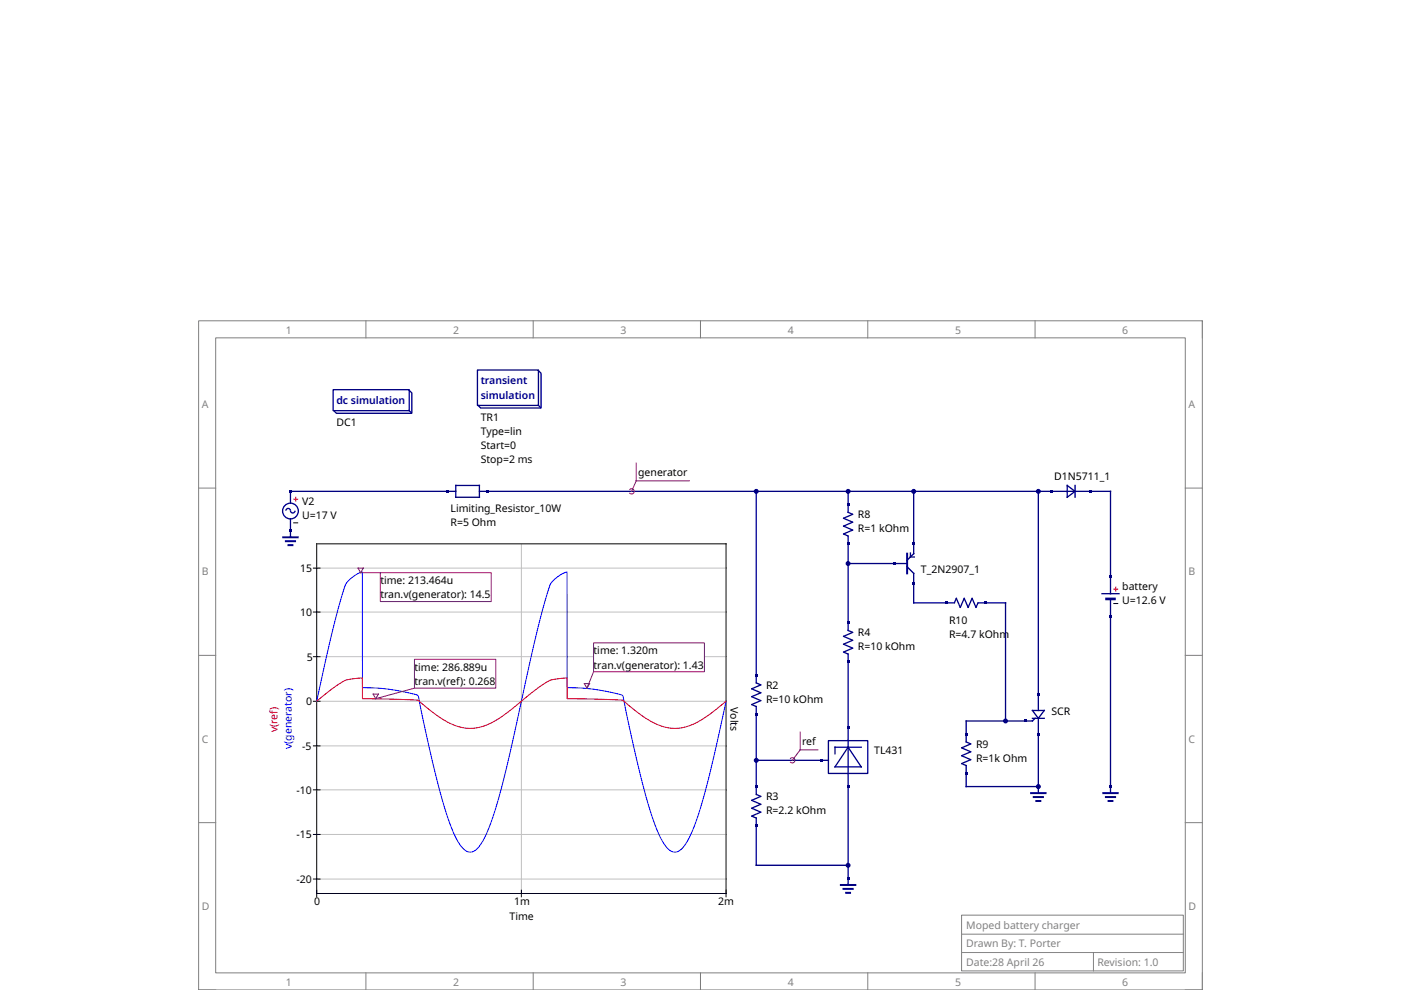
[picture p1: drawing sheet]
<svg xmlns="http://www.w3.org/2000/svg" width="297mm" height="210mm" viewBox="0 0 297 210" stroke-linecap="round" stroke-linejoin="round" font-family="sans-serif">
<g fill="none" stroke="#808080" stroke-width=".21">
<path d="M42.1 68h212.8v141.9h-212.8zM45.7 71.6h205.6v134.7h-205.6zM77.6 68v3.6M113 68v3.6M148.5 68v3.6M184 68v3.6M219.5 68v3.6M254.9 68v3.6M42.1 103.5h3.6M251.3 103.5h3.6M42.1 139h3.6M251.3 139h3.6"/>
<path d="M42.1 174.4h3.6M251.3 174.4h3.6M203.9 194h47v11.9h-47zM204 198.1h46.9M42.1 209.9h3.6M77.6 206.3v3.6M113 206.3v3.6M148.5 206.3v3.6M184 206.3v3.6M204 202h46.9M219.5 206.3v3.6M231.8 202v3.9"/>
<path d="M254.9 206.3v3.6h-3.6"/>
</g>
<g fill="none" stroke="#000080" stroke-width=".28">
<path d="M101.2 78.4h13v7.6h-13zM114 78.4l.7 .7v7.4h-12.8l-.7-.7M70.6 82.6h16.2v4.5h-16.2zM86.6 82.6l.7 .7v4.3h-16l-.7-.7M86.6 86.9l.7 .7M114 85.8l.7 .7M60.6 108.3a.54 .54 0 0 1 .7-.5 .54 .54 0 0 1 .4 .7 .49 .49 0 0 0 .5 .3 .49 .49 0 0 0 .4-.5M61.6 110v3.9M96.6 104.2h-35v2.5M96.6 102.9h5v2.5h-5zM101.6 104.2h133.8v21.7M160.3 104.2v40.6l1 .4-1.9 .8 1.9 .9-1.9 .8 1.9 .8-1.9 .9 .9 .4v18.6l1 .5-1.9 .8 1.9 .8-1.9 .9 1.9 .8-1.9 .8 .9 .4v10.1h19.5"/>
<path d="M179.8 104.2v4.4l1 .4-2 .9 2 .8-2 .9 2 .8-2 .8 1 .4v20.1l1 .4-2 .8 2 .9-2 .8 2 .8-2 .9 1 .4v48.9M192.3 119.5h-12.5M193 117.3v.8h.9M193.7 104.2v13.2l-1.4 1.4M220.1 104.2v46.4M226.3 102.9l1.6 1.3-1.6 1.2zM227.9 102.9v2.5M192.3 120.2l1.4 1.4v6.2h8.6l.5-.9 .8 1.9 .8-1.9 .9 1.9 .8-1.9 .8 1.9 .5-1h5.8v25.1M233.6 125.9h3.7M235.4 127v41.2M218.9 152.3h2.5M218.9 150.6h2.5l-1.3 1.7z"/>
<path d="M219.5 152.3l-.6 .6h-14.1v4.4l1 .4-1.9 .9 1.9 .8-1.9 .8 1.9 .9-1.9 .8 .9 .4v4.5h15.3M220.1 152.3v15.9M175.6 161.2h-15.3"/>
<circle cx="61.6" cy="108.4" r="1.67"/>
</g>
<g fill="none" stroke="#000080" stroke-width=".42">
<path d="M60.1 113.9h3M60.6 114.8h2M61.2 115.6h.8M192.3 117.4v4.2M218.6 168.2h3.1M219.2 169h1.9M219.7 169.8h.9M233.9 168.2h3.1M234.5 169h1.9M235 169.8h.9M178.3 187.6h3M178.8 188.5h2"/>
<path d="M179.4 189.3h.8"/>
</g>
<path d="M175.6 157h8.4v7h-8.4zM179.8 158.4l2.8 4.2h-5.6zM182.6 158.4h-5.6v1.4" fill="none" stroke="#00007f" stroke-width=".28"/>
<path d="M234.6 127h1.7" fill="none" stroke="#000080" stroke-width=".56"/>
<path d="M62.3 105.8h.8M62.7 105.4v.9M236.1 124.9h.9M236.6 124.5v.8" fill="none" stroke="#f00" stroke-width=".21"/>
<path d="M62.3 110.9h.8M236.1 128h.9" fill="none" stroke="#000" stroke-width=".21"/>
<path d="M134.9 98.2v3.8M133.5 103.8a.56 .56 0 0 1 .8 0 .56 .56 0 0 1 0 .8 .56 .56 0 0 1-.8 0M134.9 102l-1 2.2M134.9 102h11.3M169.7 159l-1.7 2.2M169.7 155.2v3.8M169.7 159h3.7M167.6 160.8a.56 .56 0 0 1 .8 0 .56 .56 0 0 1 0 .8 .56 .56 0 0 1-.8 0" fill="none" stroke="#800080" stroke-width=".21"/>
<g fill="#000080">
<path d="M179.5 186h.6v.5h-.6z"/>
<path d="M179.5 154h.6v.5h-.6z"/>
<path d="M179.5 166.5h.6v.5h-.6z"/>
<path d="M174 160.9h.5v.6h-.5z"/>
<path d="M160.1 151.2h.5v.5h-.5z"/>
<path d="M160.1 142.8h.5v.6h-.5z"/>
<path d="M160.1 174.8h.5v.6h-.5z"/>
<path d="M160.1 166.5h.5v.5h-.5z"/>
<path d="M179.5 140.1h.6v.5h-.6z"/>
<path d="M179.5 131.7h.6v.6h-.6z"/>
<path d="M61.3 112.2h.6v.6h-.6z"/>
<path d="M235.2 122h.5v.5h-.5z"/>
<path d="M235.2 130.3h.5v.6h-.5z"/>
<path d="M235.2 166.5h.5v.5h-.5z"/>
<path d="M189.3 119.2h.5v.6h-.5z"/>
<path d="M193.4 123.4h.6v.5h-.6z"/>
<path d="M193.4 115h.6v.6h-.6z"/>
</g>
<circle cx="220.1" cy="166.8" r=".42" fill="#000080" stroke="#000080" stroke-width=".21"/>
<g fill="#000080">
<path d="M219.9 147h.5v.6h-.5z"/>
<path d="M217.1 152.6h.5v.5h-.5z"/>
<path d="M219.9 155.4h.5v.5h-.5z"/>
<path d="M61.3 103.9h.6v.6h-.6z"/>
<path d="M179.5 115h.6v.6h-.6z"/>
<path d="M179.5 106.7h.6v.5h-.6z"/>
<path d="M231 103.9h.6v.6h-.6z"/>
<path d="M222.7 103.9h.5v.6h-.5z"/>
<path d="M94.7 103.9h.5v.6h-.5z"/>
<path d="M103 103.9h.6v.6h-.6z"/>
<path d="M204.6 163.7h.5v.6h-.5z"/>
<path d="M204.6 155.4h.5v.5h-.5z"/>
<path d="M200.4 127.5h.6v.6h-.6z"/>
<path d="M208.7 127.5h.6v.6h-.6z"/>
</g>
<g fill="#000080" stroke="#000080" stroke-width=".21">
<circle cx="160.3" cy="104.2" r=".42"/>
<circle cx="179.8" cy="183.5" r=".42"/>
<circle cx="160.3" cy="161.2" r=".42"/>
<circle cx="213.2" cy="152.9" r=".42"/>
<circle cx="220.1" cy="104.2" r=".42"/>
<circle cx="179.8" cy="119.5" r=".42"/>
<circle cx="193.7" cy="104.2" r=".42"/>
<circle cx="179.8" cy="104.2" r=".42"/>
</g>
<path d="M110.5 115.3v74.1M67.1 120.5h86.8M67.1 129.8h86.8M67.1 139.2h86.8M67.1 148.7h86.8M67.1 158.1h86.8M67.1 167.5h86.8M67.1 176.9h86.8M67.1 186.4h86.8" fill="none" stroke="#c0c0c0" stroke-width=".21"/>
<path d="M66.5 139.2h1.3M66.5 129.8h1.3M66.5 120.5h1.3M66.5 158.1h1.3M66.5 148.7h1.3M66.5 176.9h1.3M66.5 167.5h1.3M66.5 186.4h1.3M67.1 190.1v-74.8h86.8v74.8M67.1 189.4h86.8M110.5 188.7v1.4" fill="none" stroke="#000" stroke-width=".21"/>
<path d="M67.1 148.7l3.5-15.3 2.6-9.2 .3-.7 .9-.9 1.2-.8 1.2-.5 .1 24.4 6.5 .6 4.2 .8 1.1 .4 3.4 15.5 1.4 5.7 1.3 4.4 1.3 3.3 1.2 2.4 1.2 1.4 .6 .4 .6 .1 .6-.2 .6-.3 1.2-1.5 1.3-2.5 1.3-3.5 2.8-10.2 5.5-24.9 2.3-9.4 1.4-4.4 1-1.1 1.3-.9 1.2-.5 .1 24.4 6.3 .5 3.8 .8 1.6 .5 3.3 15 2.6 9.7 1.3 3.4 1.1 2.5 1.1 1.7 1.2 .8 .6 .1 .6-.2 1.2-1.1 1.3-2.1 1.3-3.2 1.3-4.1 1.4-5.2 3.6-16.1" fill="none" stroke="#00f" stroke-width=".21"/>
<path d="M67.1 148.7l3.5-2.8 2.6-1.6 3.6-.6 .1 4.4 11.8 .4 3.4 2.8 2.7 1.8 2.5 1 2.4 .3 2.4-.3 2.6-1.1 2.7-1.8 5.6-4.5 2.3-1.7 1.4-.8 2.3-.4h1.2l.1 4.3 11.8 .4 2.9 2.4 2.6 1.8 2.2 1.1 2.1 .6 2.7-.1 2.6-.9 2.9-1.7 3.8-3" fill="none" stroke="#f00" stroke-width=".21"/>
<path d="M80.6 121.4h23.5v6.1h-23.5z" fill="#fff"/>
<path d="M75.9 120.5h1.1l-.5 .9zM76.5 121.4h4.1M80.6 121.4h23.5v6.1h-23.5z" fill="none" stroke="#800080" stroke-width=".21"/>
<path d="M125.8 136.3h23.6v6.1h-23.6z" fill="#fff"/>
<path d="M125.8 136.3h23.6v6.1h-23.6zM123.9 144.9h1.1l-.5 1zM125.8 142.4l-1.3 3.5" fill="none" stroke="#800080" stroke-width=".21"/>
<path d="M87.9 139.8h17.2v6.1h-17.2z" fill="#fff"/>
<path d="M87.9 139.8h17.2v6.1h-17.2zM79.1 147.2h1.1l-.5 .9zM87.9 145.9l-8.2 2.2" fill="none" stroke="#800080" stroke-width=".21"/>
<g font-size="2.2" fill="#808080">
<text x="60.6" y="70.8">1</text>
<text x="96.1" y="70.8">2</text>
<text x="131.5" y="70.8">3</text>
<text x="167" y="70.8">4</text>
<text x="202.5" y="70.8">5</text>
<text x="238" y="70.8">6</text>
<text x="42.8" y="86.5">A</text>
<text x="252" y="86.5">A</text>
<text x="42.8" y="122">B</text>
<text x="252" y="122">B</text>
<text x="42.8" y="157.5">C</text>
<text x="252" y="157.5">C</text>
<text x="42.8" y="192.9">D</text>
<text x="204.8" y="197">Moped battery charger</text>
<text x="252" y="192.9">D</text>
<text x="204.8" y="200.9">Drawn By: T. Porter</text>
<text x="60.6" y="209.1">1</text>
<text x="96.1" y="209.1">2</text>
<text x="131.5" y="209.1">3</text>
<text x="167" y="209.1">4</text>
<text x="202.5" y="209.1">5</text>
<text x="204.8" y="204.8">Date:28 April 26</text>
<text x="232.7" y="204.8">Revision: 1.0</text>
<text x="238" y="209.1">6</text>
</g>
<g font-size="2.2" fill="#000080">
<text x="101.9" y="81.5">transient</text>
<text x="71.3" y="85.7">dc simulation</text>
<text x="101.9" y="84.6">simulation</text>
</g>
<g font-size="2.2">
<text x="101.9" y="89.3">TR1</text>
<text x="71.3" y="90.4">DC1</text>
<text x="101.9" y="92.2">Type=lin</text>
<text x="101.9" y="95.2">Start=0</text>
<text x="101.9" y="98.1">Stop=2 ms</text>
<text x="135.3" y="101">generator</text>
<text x="223.5" y="101.7">D1N5711_1</text>
<text x="64.1" y="107.1">V2</text>
<text x="64.1" y="110">U=17 V</text>
<text x="95.5" y="108.6">Limiting_Resistor_10W</text>
<text x="95.5" y="111.6">R=5 Ohm</text>
<text x="181.9" y="109.9">R8</text>
<text x="181.9" y="112.8">R=1 kOhm</text>
<text x="63.7" y="121.3">15</text>
<text x="80.6" y="123.8">time: 213.464u</text>
<text x="195.3" y="121.4">T_2N2907_1</text>
<text x="238" y="125.2">battery</text>
<text x="63.7" y="130.6">10</text>
<text x="80.6" y="126.9">tran.v(generator): 14.5</text>
<text x="238" y="128.1">U=12.6 V</text>
<text x="181.9" y="134.9">R4</text>
<text x="181.9" y="137.9">R=10 kOhm</text>
<text x="201.2" y="132.3">R10</text>
<text x="201.2" y="135.2">R=4.7 kOhm</text>
<text x="65.1" y="140.1">5</text>
<text x="87.9" y="142.2">time: 286.889u</text>
<text x="125.8" y="138.7">time: 1.320m</text>
<text x="125.8" y="141.7">tran.v(generator): 1.43</text>
<text x="64.9" y="149.5">0</text>
<text x="87.9" y="145.2">tran.v(ref): 0.268</text>
<text x="154.9" y="149.9" transform="rotate(90 154.9 149.9)">Volts</text>
<text x="162.4" y="146.1">R2</text>
<text x="162.4" y="149">R=10 kOhm</text>
<text x="222.9" y="151.6">SCR</text>
<text x="64.1" y="159">-5</text>
<text x="170.1" y="158">ref</text>
<text x="185.4" y="160">TL431</text>
<text x="206.9" y="158.6">R9</text>
<text x="206.9" y="161.5">R=1k Ohm</text>
<text x="62.8" y="168.3">-10</text>
<text x="162.4" y="169.7">R3</text>
<text x="162.4" y="172.6">R=2.2 kOhm</text>
<text x="62.8" y="177.8">-15</text>
<text x="62.8" y="187.2">-20</text>
<text x="66.6" y="191.9">0</text>
<text x="109" y="191.9">1m</text>
<text x="152.3" y="191.9">2m</text>
<text x="108" y="195">Time</text>
</g>
<text font-size="2.2" fill="#f00" x="58.8" y="155.2" transform="rotate(-90 58.8 155.2)">v(ref)</text>
<text font-size="2.2" fill="#00f" x="61.9" y="158.8" transform="rotate(-90 61.9 158.8)">v(generator)</text>
</svg>
